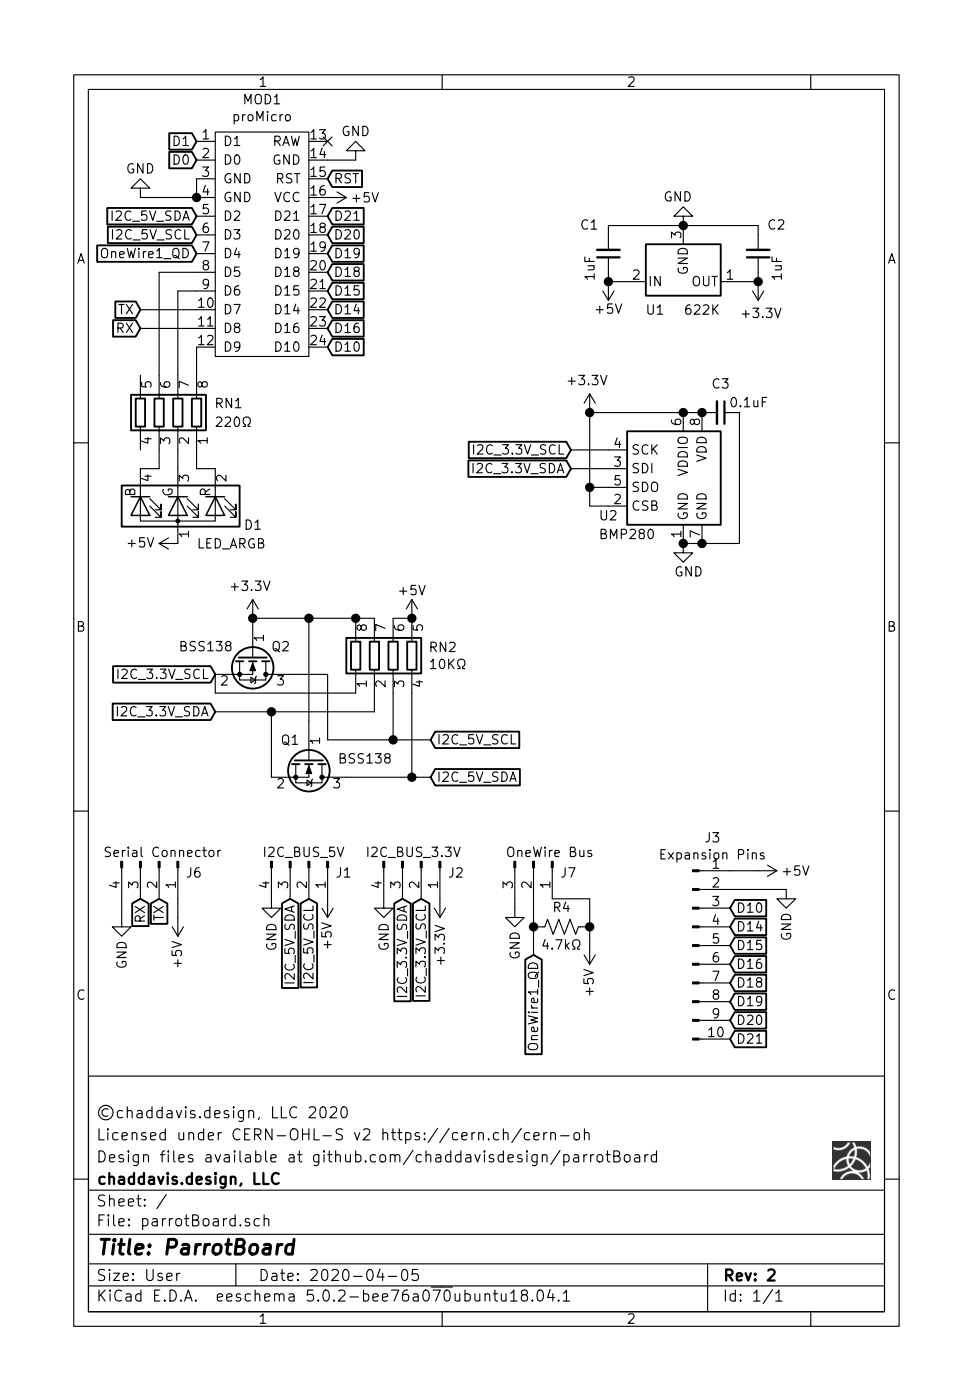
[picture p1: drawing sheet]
EESchema Schematic File Version 4
LIBS:parrotBoard-cache
EELAYER 26 0
EELAYER END
$Descr User 5197 7480
encoding utf-8
Sheet 1 1
Title "ParrotBoard"
Date "2020-04-05"
Rev "2"
Comp "chaddavis.design, LLC"
Comment1 "Design files available at github.com/chaddavisdesign/parrotBoard "
Comment2 "Licensed under CERN-OHL-S v2 https://cern.ch/cern-oh"
Comment3 "©chaddavis.design, LLC 2020"
Comment4 ""
$EndDescr
$Comp
L parrotBoard:proMicro MOD1
U 1 1
P 1400 1300
F 0 "MOD1" H 1400 2075 50  0000 C CNN
F 1 "proMicro" H 1400 1984 50  0000 C CNN
F 2 "parrotBoard:ProMicro" H 1350 1550 50  0001 C CNN
F 3 "" H 1350 1550 50  0001 C CNN
	1    1400 1300
	1    0    0    -1  
$EndComp
Text GLabel 1050 1150 0    50   Input ~ 0
I2C_5V_SDA
Text GLabel 1050 1250 0    50   Input ~ 0
I2C_5V_SCL
$Comp
L power:+5V #PWR05
U 1 1
P 1750 1050
F 0 "#PWR05" H 1750 900 50  0001 C CNN
F 1 "+5V" V 1750 1250 50  0000 C CNN
F 2 "" H 1750 1050 50  0001 C CNN
F 3 "" H 1750 1050 50  0001 C CNN
	1    1750 1050
	0    1    1    0   
$EndComp
$Comp
L power:GND #PWR04
U 1 1
P 750 1050
F 0 "#PWR04" H 750 800 50  0001 C CNN
F 1 "GND" H 750 900 50  0000 C CNN
F 2 "" H 750 1050 50  0001 C CNN
F 3 "" H 750 1050 50  0001 C CNN
	1    750  1050
	-1   0    0    1   
$EndComp
Wire Wire Line
	1050 950  1050 1050
Text GLabel 1750 950  2    50   Input ~ 0
RST
$Comp
L power:GND #PWR06
U 1 1
P 1900 850
F 0 "#PWR06" H 1900 600 50  0001 C CNN
F 1 "GND" H 1900 700 50  0000 C CNN
F 2 "" H 1900 850 50  0001 C CNN
F 3 "" H 1900 850 50  0001 C CNN
	1    1900 850 
	-1   0    0    1   
$EndComp
Text GLabel 1050 1350 0    50   Input ~ 0
OneWire1_QD
$Comp
L power:GND #PWR013
U 1 1
P 2750 4850
F 0 "#PWR013" H 2750 4600 50  0001 C CNN
F 1 "GND" V 2750 4650 50  0000 C CNN
F 2 "" H 2750 4850 50  0001 C CNN
F 3 "" H 2750 4850 50  0001 C CNN
	1    2750 4850
	1    0    0    -1  
$EndComp
$Comp
L Device:R_US R4
U 1 1
P 3000 4950
F 0 "R4" V 3100 4950 50  0000 C CNN
F 1 "4.7kΩ" V 2900 4950 50  0000 C CNN
F 2 "Resistor_SMD:R_0603_1608Metric" V 3040 4940 50  0001 C CNN
F 3 "~" H 3000 4950 50  0001 C CNN
	1    3000 4950
	0    -1   -1   0   
$EndComp
$Comp
L power:+5V #PWR014
U 1 1
P 3150 5050
F 0 "#PWR014" H 3150 4900 50  0001 C CNN
F 1 "+5V" V 3150 5250 50  0000 C CNN
F 2 "" H 3150 5050 50  0001 C CNN
F 3 "" H 3150 5050 50  0001 C CNN
	1    3150 5050
	-1   0    0    1   
$EndComp
Text GLabel 2850 5100 3    50   Input ~ 0
OneWire1_QD
Wire Wire Line
	2750 4850 2750 4800
$Comp
L power:+5V #PWR02
U 1 1
P 1750 4800
F 0 "#PWR02" H 1750 4650 50  0001 C CNN
F 1 "+5V" V 1750 5000 50  0000 C CNN
F 2 "" H 1750 4800 50  0001 C CNN
F 3 "" H 1750 4800 50  0001 C CNN
	1    1750 4800
	-1   0    0    1   
$EndComp
$Comp
L power:GND #PWR01
U 1 1
P 1450 4800
F 0 "#PWR01" H 1450 4550 50  0001 C CNN
F 1 "GND" V 1450 4675 50  0000 R CNN
F 2 "" H 1450 4800 50  0001 C CNN
F 3 "" H 1450 4800 50  0001 C CNN
	1    1450 4800
	1    0    0    -1  
$EndComp
$Comp
L power:GND #PWR011
U 1 1
P 650 4900
F 0 "#PWR011" H 650 4650 50  0001 C CNN
F 1 "GND" V 650 4700 50  0000 C CNN
F 2 "" H 650 4900 50  0001 C CNN
F 3 "" H 650 4900 50  0001 C CNN
	1    650  4900
	1    0    0    -1  
$EndComp
$Comp
L power:+5V #PWR012
U 1 1
P 950 4900
F 0 "#PWR012" H 950 4750 50  0001 C CNN
F 1 "+5V" V 950 5100 50  0000 C CNN
F 2 "" H 950 4900 50  0001 C CNN
F 3 "" H 950 4900 50  0001 C CNN
	1    950  4900
	-1   0    0    1   
$EndComp
Text GLabel 850  4800 3    50   Input ~ 0
TX
Text GLabel 750  4800 3    50   Input ~ 0
RX
Wire Wire Line
	650  4800 650  4900
Wire Wire Line
	950  4800 950  4900
Text GLabel 2300 4150 2    50   Input ~ 0
I2C_5V_SDA
Text GLabel 2300 3950 2    50   Input ~ 0
I2C_5V_SCL
Wire Wire Line
	2850 4800 2850 4950
Wire Wire Line
	2950 4800 3150 4800
Wire Wire Line
	3150 4800 3150 4950
Connection ~ 3150 4950
Wire Wire Line
	3150 4950 3150 5050
Text GLabel 750  1650 0    50   Input ~ 0
TX
Text GLabel 750  1750 0    50   Input ~ 0
RX
Wire Wire Line
	2850 4950 2850 5100
Connection ~ 2850 4950
$Comp
L Device:LED_ARGB D1
U 1 1
P 950 2700
F 0 "D1" V 1050 3050 50  0000 L CNN
F 1 "LED_ARGB" V 1150 2800 50  0000 L CNN
F 2 "parrotBoard:LED_D5.0mm-4_RAGB" H 950 2650 50  0001 C CNN
F 3 "~" H 950 2650 50  0001 C CNN
	1    950  2700
	0    1    1    0   
$EndComp
$Comp
L power:+5V #PWR03
U 1 1
P 950 2900
F 0 "#PWR03" H 950 2750 50  0001 C CNN
F 1 "+5V" V 950 3100 50  0000 C CNN
F 2 "" H 950 2900 50  0001 C CNN
F 3 "" H 950 2900 50  0001 C CNN
	1    950  2900
	0    -1   -1   0   
$EndComp
$Comp
L Connector:Conn_01x04_Male J1
U 1 1
P 1650 4600
F 0 "J1" V 1710 4740 50  0000 L CNN
F 1 "I2C_BUS_5V" V 1600 4350 50  0000 L CNN
F 2 "Connector_Molex:Molex_KK-254_AE-6410-04A_1x04_P2.54mm_Vertical" H 1650 4600 50  0001 C CNN
F 3 "~" H 1650 4600 50  0001 C CNN
	1    1650 4600
	0    1    1    0   
$EndComp
$Comp
L Connector:Conn_01x04_Male J6
U 1 1
P 850 4600
F 0 "J6" V 910 4740 50  0000 L CNN
F 1 "Serial Connector" V 800 4300 50  0000 L CNN
F 2 "Connector_Molex:Molex_KK-254_AE-6410-04A_1x04_P2.54mm_Vertical" H 850 4600 50  0001 C CNN
F 3 "~" H 850 4600 50  0001 C CNN
	1    850  4600
	0    1    1    0   
$EndComp
$Comp
L Connector:Conn_01x03_Male J7
U 1 1
P 2850 4600
F 0 "J7" V 2910 4740 50  0000 L CNN
F 1 "OneWire Bus" V 2800 4450 50  0000 L CNN
F 2 "Connector_Molex:Molex_KK-254_AE-6410-03A_1x03_P2.54mm_Vertical" H 2850 4600 50  0001 C CNN
F 3 "~" H 2850 4600 50  0001 C CNN
	1    2850 4600
	0    1    1    0   
$EndComp
Text GLabel 1050 850  0    50   Input ~ 0
D0
Text GLabel 1050 750  0    50   Input ~ 0
D1
Wire Wire Line
	1050 1050 750  1050
Connection ~ 1050 1050
Text GLabel 1750 1850 2    50   Input ~ 0
D10
Text GLabel 1750 1750 2    50   Input ~ 0
D16
Text GLabel 1750 1650 2    50   Input ~ 0
D14
Text GLabel 1750 1550 2    50   Input ~ 0
D15
Text GLabel 1750 1450 2    50   Input ~ 0
D18
Text GLabel 1750 1350 2    50   Input ~ 0
D19
Text GLabel 1750 1250 2    50   Input ~ 0
D20
Text GLabel 1750 1150 2    50   Input ~ 0
D21
Text GLabel 3900 4850 2    50   Input ~ 0
D10
Text GLabel 3900 4950 2    50   Input ~ 0
D14
Text GLabel 3900 5050 2    50   Input ~ 0
D15
Text GLabel 3900 5250 2    50   Input ~ 0
D18
Text GLabel 3900 5350 2    50   Input ~ 0
D19
Text GLabel 3900 5450 2    50   Input ~ 0
D20
Text GLabel 3900 5550 2    50   Input ~ 0
D21
$Comp
L power:GND #PWR09
U 1 1
P 4200 4750
F 0 "#PWR09" H 4200 4500 50  0001 C CNN
F 1 "GND" V 4200 4550 50  0000 C CNN
F 2 "" H 4200 4750 50  0001 C CNN
F 3 "" H 4200 4750 50  0001 C CNN
	1    4200 4750
	1    0    0    -1  
$EndComp
Text GLabel 3900 5150 2    50   Input ~ 0
D16
$Comp
L power:+5V #PWR010
U 1 1
P 4050 4650
F 0 "#PWR010" H 4050 4500 50  0001 C CNN
F 1 "+5V" V 4050 4850 50  0000 C CNN
F 2 "" H 4050 4650 50  0001 C CNN
F 3 "" H 4050 4650 50  0001 C CNN
	1    4050 4650
	0    1    1    0   
$EndComp
$Comp
L Connector:Conn_01x10_Male J3
U 1 1
P 3700 5050
F 0 "J3" H 3806 5628 50  0000 C CNN
F 1 "Expansion Pins" H 3806 5537 50  0000 C CNN
F 2 "Connector_PinHeader_2.54mm:PinHeader_1x10_P2.54mm_Vertical" H 3700 5050 50  0001 C CNN
F 3 "~" H 3700 5050 50  0001 C CNN
	1    3700 5050
	1    0    0    -1  
$EndComp
Wire Wire Line
	3900 4750 4200 4750
$Comp
L Transistor_FET:BSS138 Q2
U 1 1
P 1350 3500
F 0 "Q2" V 1300 3650 50  0000 C CNN
F 1 "BSS138" V 1300 3250 50  0000 C CNN
F 2 "Package_TO_SOT_SMD:SOT-23" H 1550 3425 50  0001 L CIN
F 3 "https://www.fairchildsemi.com/datasheets/BS/BSS138.pdf" H 1350 3500 50  0001 L CNN
	1    1350 3500
	0    1    1    0   
$EndComp
$Comp
L Transistor_FET:BSS138 Q1
U 1 1
P 1650 4050
F 0 "Q1" V 1550 3950 50  0000 C CNN
F 1 "BSS138" V 1650 4350 50  0000 C CNN
F 2 "Package_TO_SOT_SMD:SOT-23" H 1850 3975 50  0001 L CIN
F 3 "https://www.fairchildsemi.com/datasheets/BS/BSS138.pdf" H 1650 4050 50  0001 L CNN
	1    1650 4050
	0    1    1    0   
$EndComp
$Comp
L Sensor_Pressure:BMP280 U2
U 1 1
P 3650 2600
F 0 "U2" H 3250 2450 50  0000 C CNN
F 1 "BMP280" H 3350 2350 50  0000 C CNN
F 2 "Package_LGA:Bosch_LGA-8_2x2.5mm_P0.65mm_ClockwisePinNumbering" H 3650 1900 50  0001 C CNN
F 3 "https://ae-bst.resource.bosch.com/media/_tech/media/datasheets/BST-BMP280-DS001-19.pdf" H 3650 2600 50  0001 C CNN
	1    3650 2600
	1    0    0    -1  
$EndComp
$Comp
L Device:R_Pack04 RN2
U 1 1
P 2100 3500
F 0 "RN2" H 2288 3546 50  0000 L CNN
F 1 "10KΩ" H 2288 3455 50  0000 L CNN
F 2 "Resistor_SMD:R_Array_Convex_4x0603" V 2375 3500 50  0001 C CNN
F 3 "~" H 2100 3500 50  0001 C CNN
	1    2100 3500
	1    0    0    -1  
$EndComp
Wire Wire Line
	2000 3300 1900 3300
Wire Wire Line
	2100 3300 2200 3300
$Comp
L power:+5V #PWR0101
U 1 1
P 2200 3300
F 0 "#PWR0101" H 2200 3150 50  0001 C CNN
F 1 "+5V" H 2200 3450 50  0000 C CNN
F 2 "" H 2200 3300 50  0001 C CNN
F 3 "" H 2200 3300 50  0001 C CNN
	1    2200 3300
	1    0    0    -1  
$EndComp
Wire Wire Line
	1750 3600 1750 3950
Wire Wire Line
	1750 3950 2100 3950
Wire Wire Line
	2000 3800 1450 3800
Wire Wire Line
	1450 3800 1450 4150
Connection ~ 1900 3300
Wire Wire Line
	1150 3700 1150 3600
Wire Wire Line
	2000 3700 2000 3800
Wire Wire Line
	2100 3700 2100 3950
Wire Wire Line
	2200 3700 2200 4150
Wire Wire Line
	2300 3950 2100 3950
Connection ~ 2100 3950
Wire Wire Line
	2200 4150 2300 4150
$Comp
L power:GND #PWR0102
U 1 1
P 3650 2900
F 0 "#PWR0102" H 3650 2650 50  0001 C CNN
F 1 "GND" H 3700 2750 50  0000 R CNN
F 2 "" H 3650 2900 50  0001 C CNN
F 3 "" H 3650 2900 50  0001 C CNN
	1    3650 2900
	-1   0    0    -1  
$EndComp
$Comp
L Device:R_Pack04 RN1
U 1 1
P 850 2200
F 0 "RN1" H 400 2250 50  0000 L CNN
F 1 "220Ω" H 350 2150 50  0000 L CNN
F 2 "Resistor_SMD:R_Array_Convex_4x0603" V 1125 2200 50  0001 C CNN
F 3 "~" H 850 2200 50  0001 C CNN
	1    850  2200
	-1   0    0    -1  
$EndComp
Wire Wire Line
	1050 1850 1050 2000
Wire Wire Line
	850  2000 850  1450
Wire Wire Line
	850  1450 1050 1450
Wire Wire Line
	950  2000 950  1550
Wire Wire Line
	950  1550 1050 1550
Wire Wire Line
	850  2400 850  2500
Wire Wire Line
	850  2500 750  2500
Wire Wire Line
	950  2400 950  2500
Wire Wire Line
	1050 2400 1050 2500
Wire Wire Line
	1050 2500 1150 2500
$Comp
L Device:C_Small C2
U 1 1
P 4050 1350
F 0 "C2" H 4200 1200 50  0000 R CNN
F 1 "1uF" V 4150 1500 50  0000 R CNN
F 2 "Capacitor_SMD:C_0603_1608Metric" H 4050 1350 50  0001 C CNN
F 3 "~" H 4050 1350 50  0001 C CNN
	1    4050 1350
	1    0    0    1   
$EndComp
$Comp
L Device:C_Small C1
U 1 1
P 3250 1350
F 0 "C1" H 3200 1200 50  0000 R CNN
F 1 "1uF" V 3150 1500 50  0000 R CNN
F 2 "Capacitor_SMD:C_0603_1608Metric" H 3250 1350 50  0001 C CNN
F 3 "~" H 3250 1350 50  0001 C CNN
	1    3250 1350
	1    0    0    1   
$EndComp
Wire Wire Line
	3250 1200 3250 1250
Wire Wire Line
	3250 1450 3250 1500
Wire Wire Line
	3250 1500 3350 1500
Connection ~ 2200 3300
$Comp
L power:+3.3V #PWR0103
U 1 1
P 1350 3300
F 0 "#PWR0103" H 1350 3150 50  0001 C CNN
F 1 "+3.3V" H 1365 3473 50  0000 C CNN
F 2 "" H 1350 3300 50  0001 C CNN
F 3 "" H 1350 3300 50  0001 C CNN
	1    1350 3300
	-1   0    0    -1  
$EndComp
Text GLabel 1150 3600 0    50   Input ~ 0
I2C_3.3V_SCL
Text GLabel 1150 3800 0    50   Input ~ 0
I2C_3.3V_SDA
Text GLabel 3050 2400 0    50   Input ~ 0
I2C_3.3V_SCL
Text GLabel 3050 2500 0    50   Input ~ 0
I2C_3.3V_SDA
$Comp
L power:+5V #PWR0104
U 1 1
P 3250 1500
F 0 "#PWR0104" H 3250 1350 50  0001 C CNN
F 1 "+5V" H 3250 1650 50  0000 C CNN
F 2 "" H 3250 1500 50  0001 C CNN
F 3 "" H 3250 1500 50  0001 C CNN
	1    3250 1500
	-1   0    0    1   
$EndComp
Wire Wire Line
	3650 1200 3250 1200
$Comp
L Regulator_Linear:LT1175-5_SOT223 U1
U 1 1
P 3650 1500
F 0 "U1" H 3500 1350 50  0000 C CNN
F 1 "622K" H 3750 1350 50  0000 C CNN
F 2 "Package_TO_SOT_SMD:SOT-23" H 3650 1300 50  0001 C CNN
F 3 "http://cds.linear.com/docs/en/datasheet/1175ff.pdf" H 3675 1500 50  0001 C CNN
	1    3650 1500
	1    0    0    -1  
$EndComp
Wire Wire Line
	4050 1200 4050 1250
Connection ~ 3650 1200
Wire Wire Line
	4050 1450 4050 1500
Wire Wire Line
	4050 1500 3950 1500
Connection ~ 3250 1500
$Comp
L power:+3.3V #PWR0105
U 1 1
P 4050 1500
F 0 "#PWR0105" H 4050 1350 50  0001 C CNN
F 1 "+3.3V" H 4065 1673 50  0000 C CNN
F 2 "" H 4050 1500 50  0001 C CNN
F 3 "" H 4050 1500 50  0001 C CNN
	1    4050 1500
	1    0    0    1   
$EndComp
Connection ~ 4050 1500
Wire Wire Line
	1650 3850 1650 3300
Wire Wire Line
	1650 3300 1900 3300
Wire Wire Line
	1850 4150 2200 4150
Connection ~ 2200 4150
Wire Wire Line
	1550 3600 1750 3600
Wire Wire Line
	1350 3300 1650 3300
Connection ~ 1650 3300
Connection ~ 1350 3300
Wire Wire Line
	1150 3700 1900 3700
Wire Wire Line
	1150 3800 1450 3800
Connection ~ 1450 3800
$Comp
L power:GND #PWR0106
U 1 1
P 3650 1200
F 0 "#PWR0106" H 3650 950 50  0001 C CNN
F 1 "GND" H 3700 1050 50  0000 R CNN
F 2 "" H 3650 1200 50  0001 C CNN
F 3 "" H 3650 1200 50  0001 C CNN
	1    3650 1200
	1    0    0    1   
$EndComp
Wire Wire Line
	3650 1200 4050 1200
$Comp
L power:+3.3V #PWR0107
U 1 1
P 3150 2200
F 0 "#PWR0107" H 3150 2050 50  0001 C CNN
F 1 "+3.3V" H 3165 2373 50  0000 C CNN
F 2 "" H 3150 2200 50  0001 C CNN
F 3 "" H 3150 2200 50  0001 C CNN
	1    3150 2200
	-1   0    0    -1  
$EndComp
Wire Wire Line
	3650 2200 3150 2200
Wire Wire Line
	3150 2200 3150 2600
Wire Wire Line
	3150 2700 3250 2700
Wire Wire Line
	3150 2600 3250 2600
Connection ~ 3150 2600
Wire Wire Line
	3150 2600 3150 2700
Connection ~ 3650 2900
Wire Wire Line
	3650 2900 3750 2900
Wire Wire Line
	3050 2400 3250 2400
Wire Wire Line
	3050 2500 3250 2500
$Comp
L Device:C_Small C3
U 1 1
P 3850 2200
F 0 "C3" V 4000 2200 50  0000 C CNN
F 1 "0.1uF" V 3900 2350 50  0000 C CNN
F 2 "Capacitor_SMD:C_0603_1608Metric" H 3850 2200 50  0001 C CNN
F 3 "~" H 3850 2200 50  0001 C CNN
	1    3850 2200
	0    1    -1   0   
$EndComp
Connection ~ 3650 2200
Wire Wire Line
	3650 2200 3750 2200
Connection ~ 3750 2200
Wire Wire Line
	3950 2200 3950 2900
Wire Wire Line
	3950 2900 3750 2900
Connection ~ 3750 2900
Connection ~ 3150 2200
Wire Wire Line
	750  1650 1050 1650
Wire Wire Line
	750  1750 1050 1750
Text GLabel 1650 4800 3    50   Input ~ 0
I2C_5V_SCL
Text GLabel 1550 4800 3    50   Input ~ 0
I2C_5V_SDA
$Comp
L Connector:Conn_01x04_Male J2
U 1 1
P 2250 4600
F 0 "J2" V 2310 4740 50  0000 L CNN
F 1 "I2C_BUS_3.3V" V 2200 4300 50  0000 L CNN
F 2 "Connector_Molex:Molex_KK-254_AE-6410-04A_1x04_P2.54mm_Vertical" H 2250 4600 50  0001 C CNN
F 3 "~" H 2250 4600 50  0001 C CNN
	1    2250 4600
	0    1    1    0   
$EndComp
Text GLabel 2150 4800 3    50   Input ~ 0
I2C_3.3V_SDA
Text GLabel 2250 4800 3    50   Input ~ 0
I2C_3.3V_SCL
$Comp
L power:GND #PWR0108
U 1 1
P 2050 4800
F 0 "#PWR0108" H 2050 4550 50  0001 C CNN
F 1 "GND" V 2050 4675 50  0000 R CNN
F 2 "" H 2050 4800 50  0001 C CNN
F 3 "" H 2050 4800 50  0001 C CNN
	1    2050 4800
	1    0    0    -1  
$EndComp
$Comp
L power:+3.3V #PWR0109
U 1 1
P 2350 4800
F 0 "#PWR0109" H 2350 4650 50  0001 C CNN
F 1 "+3.3V" V 2350 5050 50  0000 C CNN
F 2 "" H 2350 4800 50  0001 C CNN
F 3 "" H 2350 4800 50  0001 C CNN
	1    2350 4800
	1    0    0    1   
$EndComp
Wire Wire Line
	3900 4650 4050 4650
NoConn ~ 1750 750 
Wire Wire Line
	1750 850  1900 850 
$EndSCHEMATC
